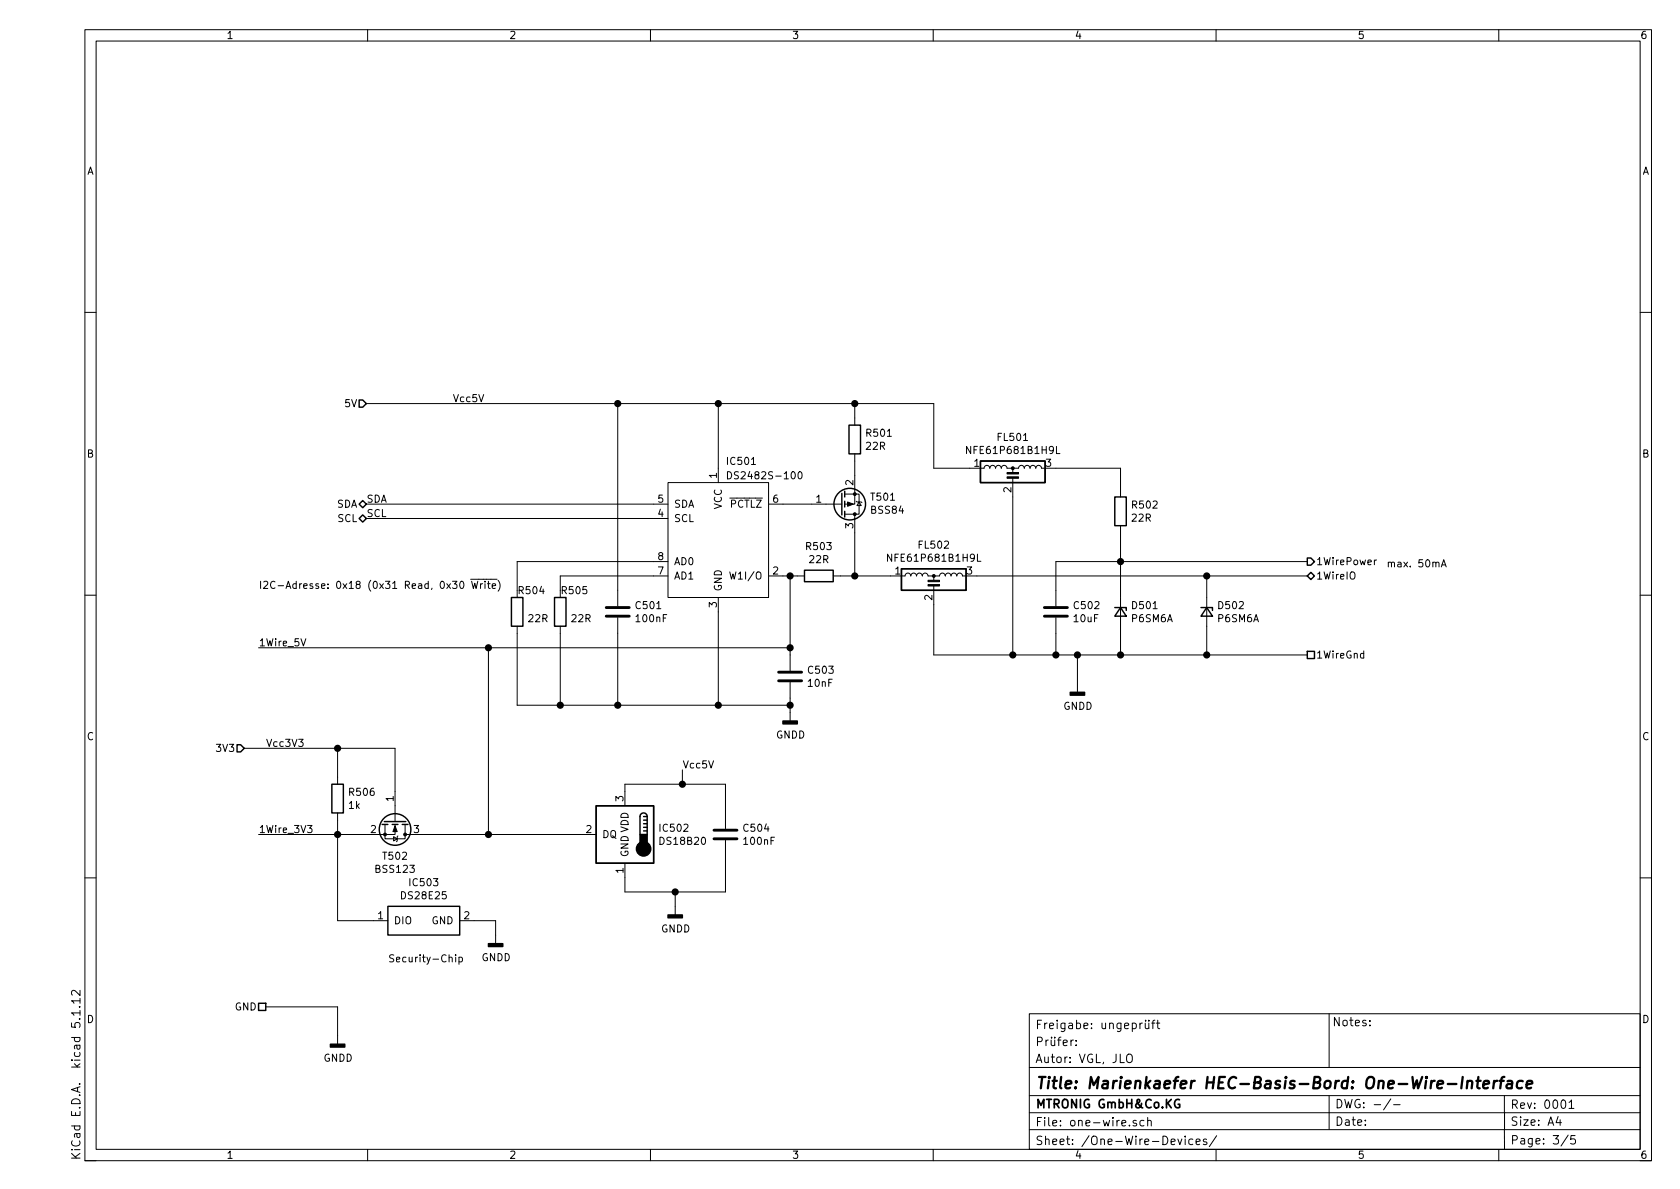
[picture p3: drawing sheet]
EESchema Schematic File Version 4
EELAYER 30 0
EELAYER END
$Descr A4 11693 8268
encoding utf-8
Sheet 3 5
Title "Marienkaefer HEC-Basis-Bord: One-Wire-Interface"
Date ""
Rev "0001"
Comp "MTRONIG GmbH&Co.KG"
Comment1 "Autor: VGL, JLO"
Comment2 "Prüfer: "
Comment3 "Freigabe: ungeprüft"
Comment4 "-/-"
$EndDescr
$Comp
L Device_MT:DS2482S-100 IC?
U 1 1
P 5000 3750
AR Path="/6037F603/60830202" Ref="IC?"  Part="1" 
AR Path="/6082A275/60830202" Ref="IC501"  Part="1" 
F 0 "IC501" H 5050 4300 50  0000 L CNN
F 1 "DS2482S-100" H 5050 4200 50  0000 L CNN
F 2 "Package_SO:SO-8_3.9x4.9mm_P1.27mm" H 5000 3750 50  0001 C CNN
F 3 "" H 5000 3750 50  0001 C CNN
	1    5000 3750
	1    0    0    -1  
$EndComp
$Comp
L Transistor_FET:BSS84 T?
U 1 1
P 5850 3500
AR Path="/6037F603/60830208" Ref="T?"  Part="1" 
AR Path="/6082A275/60830208" Ref="T501"  Part="1" 
F 0 "T501" H 6054 3454 50  0000 L CNN
F 1 "BSS84" H 6054 3545 50  0000 L CNN
F 2 "Package_TO_SOT_SMD:SOT-23" H 6050 3425 50  0001 L CIN
F 3 "http://assets.nexperia.com/documents/data-sheet/BSS84.pdf" H 5850 3500 50  0001 L CNN
	1    5850 3500
	1    0    0    1   
$EndComp
Wire Wire Line
	5650 3500 5450 3500
$Comp
L Device:R R?
U 1 1
P 5950 3050
AR Path="/6037F603/6083020F" Ref="R?"  Part="1" 
AR Path="/6082A275/6083020F" Ref="R501"  Part="1" 
F 0 "R501" H 6020 3096 50  0000 L CNN
F 1 "22R" H 6020 3005 50  0000 L CNN
F 2 "Resistor_SMD:R_0603_1608Metric" V 5880 3050 50  0001 C CNN
F 3 "~" H 5950 3050 50  0001 C CNN
	1    5950 3050
	1    0    0    -1  
$EndComp
Wire Wire Line
	5950 3200 5950 3300
$Comp
L Device:R R?
U 1 1
P 5700 4000
AR Path="/6037F603/60830216" Ref="R?"  Part="1" 
AR Path="/6082A275/60830216" Ref="R503"  Part="1" 
F 0 "R503" V 5493 4000 50  0000 C CNN
F 1 "22R" V 5584 4000 50  0000 C CNN
F 2 "Resistor_SMD:R_0603_1608Metric" V 5630 4000 50  0001 C CNN
F 3 "~" H 5700 4000 50  0001 C CNN
	1    5700 4000
	0    1    1    0   
$EndComp
Wire Wire Line
	5450 4000 5500 4000
Wire Wire Line
	5950 3700 5950 4000
Wire Wire Line
	5950 4000 5850 4000
Wire Wire Line
	5500 4000 5500 4500
Wire Wire Line
	5500 4500 3400 4500
Connection ~ 5500 4000
Wire Wire Line
	5500 4000 5550 4000
Text Label 1800 4500 0    50   ~ 0
1Wire_5V
$Comp
L Device:C C?
U 1 1
P 5500 4700
AR Path="/6037F603/60830224" Ref="C?"  Part="1" 
AR Path="/6082A275/60830224" Ref="C503"  Part="1" 
F 0 "C503" H 5615 4746 50  0000 L CNN
F 1 "10nF" H 5615 4655 50  0000 L CNN
F 2 "Capacitor_SMD:C_0603_1608Metric" H 5538 4550 50  0001 C CNN
F 3 "~" H 5500 4700 50  0001 C CNN
	1    5500 4700
	1    0    0    -1  
$EndComp
Wire Wire Line
	5500 4550 5500 4500
Connection ~ 5500 4500
$Comp
L power:GNDD #PWR?
U 1 1
P 5500 4950
AR Path="/6037F603/6083022C" Ref="#PWR?"  Part="1" 
AR Path="/6082A275/6083022C" Ref="#PWR0503"  Part="1" 
F 0 "#PWR0503" H 5500 4700 50  0001 C CNN
F 1 "GNDD" H 5504 4795 50  0000 C CNN
F 2 "" H 5500 4950 50  0001 C CNN
F 3 "" H 5500 4950 50  0001 C CNN
	1    5500 4950
	1    0    0    -1  
$EndComp
Wire Wire Line
	5500 4950 5500 4900
$Comp
L Device:Filter_EMI_LCL FL?
U 1 1
P 6500 4100
AR Path="/6037F603/60830233" Ref="FL?"  Part="1" 
AR Path="/6082A275/60830233" Ref="FL502"  Part="1" 
AR Path="/60830233" Ref="FL502"  Part="1" 
F 0 "FL502" H 6500 4417 50  0000 C CNN
F 1 "NFE61P681B1H9L" H 6500 4326 50  0000 C CNN
F 2 "Filter_MT:Murata_NFE61P" V 6500 4100 50  0001 C CNN
F 3 "http://www.murata.com/~/media/webrenewal/support/library/catalog/products/emc/emifil/c31e.ashx?la=en-gb" V 6500 4100 50  0001 C CNN
	1    6500 4100
	1    0    0    -1  
$EndComp
Wire Wire Line
	6200 4000 5950 4000
Connection ~ 5950 4000
$Comp
L power:GNDD #PWR?
U 1 1
P 7500 4750
AR Path="/6037F603/6083023B" Ref="#PWR?"  Part="1" 
AR Path="/6082A275/6083023B" Ref="#PWR0502"  Part="1" 
F 0 "#PWR0502" H 7500 4500 50  0001 C CNN
F 1 "GNDD" H 7504 4595 50  0000 C CNN
F 2 "" H 7500 4750 50  0001 C CNN
F 3 "" H 7500 4750 50  0001 C CNN
	1    7500 4750
	1    0    0    -1  
$EndComp
$Comp
L Device:Filter_EMI_LCL FL?
U 1 1
P 7050 3350
AR Path="/6037F603/60830241" Ref="FL?"  Part="1" 
AR Path="/6082A275/60830241" Ref="FL501"  Part="1" 
AR Path="/60830241" Ref="FL501"  Part="1" 
F 0 "FL501" H 7050 3667 50  0000 C CNN
F 1 "NFE61P681B1H9L" H 7050 3576 50  0000 C CNN
F 2 "Filter_MT:Murata_NFE61P" V 7050 3350 50  0001 C CNN
F 3 "http://www.murata.com/~/media/webrenewal/support/library/catalog/products/emc/emifil/c31e.ashx?la=en-gb" V 7050 3350 50  0001 C CNN
	1    7050 3350
	1    0    0    -1  
$EndComp
Wire Wire Line
	5950 2800 6500 2800
Wire Wire Line
	6500 2800 6500 3250
Wire Wire Line
	6500 3250 6750 3250
Connection ~ 5950 2800
Wire Wire Line
	5950 2800 5950 2900
$Comp
L Device:D_Zener_Small D?
U 1 1
P 7800 4250
AR Path="/6037F603/60830253" Ref="D?"  Part="1" 
AR Path="/6082A275/60830253" Ref="D501"  Part="1" 
F 0 "D501" V 7754 4320 50  0000 L CNN
F 1 "P6SM6A" V 7845 4320 50  0000 L CNN
F 2 "Diode_SMD:D_SMB" V 7800 4250 50  0001 C CNN
F 3 "~" V 7800 4250 50  0001 C CNN
	1    7800 4250
	0    1    1    0   
$EndComp
$Comp
L Device:D_Zener_Small D?
U 1 1
P 8400 4250
AR Path="/6037F603/60830259" Ref="D?"  Part="1" 
AR Path="/6082A275/60830259" Ref="D502"  Part="1" 
F 0 "D502" V 8354 4320 50  0000 L CNN
F 1 "P6SM6A" V 8445 4320 50  0000 L CNN
F 2 "Diode_SMD:D_SMB" V 8400 4250 50  0001 C CNN
F 3 "~" V 8400 4250 50  0001 C CNN
	1    8400 4250
	0    1    1    0   
$EndComp
Wire Wire Line
	6500 4200 6500 4550
Wire Wire Line
	6500 4550 7050 4550
Wire Wire Line
	7500 4550 7500 4750
Wire Wire Line
	7500 4550 7800 4550
Wire Wire Line
	7800 4550 7800 4350
Connection ~ 7500 4550
Wire Wire Line
	7800 4550 8400 4550
Wire Wire Line
	8400 4550 8400 4350
Connection ~ 7800 4550
Wire Wire Line
	7050 3450 7050 4550
Connection ~ 7050 4550
Wire Wire Line
	7050 4550 7350 4550
Wire Wire Line
	6800 4000 8400 4000
Text HLabel 9100 4000 2    50   BiDi ~ 0
1WireIO
Wire Wire Line
	8400 4150 8400 4000
Connection ~ 8400 4000
Wire Wire Line
	8400 4000 9100 4000
Wire Wire Line
	7350 3250 7800 3250
Wire Wire Line
	7800 3900 9100 3900
Text HLabel 9100 3900 2    50   Output ~ 0
1WirePower
Wire Wire Line
	7800 4150 7800 3900
$Comp
L Device:R R?
U 1 1
P 7800 3550
AR Path="/6037F603/60830274" Ref="R?"  Part="1" 
AR Path="/6082A275/60830274" Ref="R502"  Part="1" 
F 0 "R502" H 7870 3596 50  0000 L CNN
F 1 "22R" H 7870 3505 50  0000 L CNN
F 2 "Resistor_SMD:R_0603_1608Metric" V 7730 3550 50  0001 C CNN
F 3 "~" H 7800 3550 50  0001 C CNN
	1    7800 3550
	1    0    0    -1  
$EndComp
Wire Wire Line
	7800 3250 7800 3400
Wire Wire Line
	7800 3700 7800 3900
Connection ~ 7800 3900
$Comp
L Device:C C?
U 1 1
P 7350 4250
AR Path="/6037F603/6083027D" Ref="C?"  Part="1" 
AR Path="/6082A275/6083027D" Ref="C502"  Part="1" 
F 0 "C502" H 7465 4296 50  0000 L CNN
F 1 "10uF" H 7465 4205 50  0000 L CNN
F 2 "Capacitor_SMD:C_0805_2012Metric" H 7388 4100 50  0001 C CNN
F 3 "~" H 7350 4250 50  0001 C CNN
	1    7350 4250
	1    0    0    -1  
$EndComp
Wire Wire Line
	7350 4400 7350 4550
Connection ~ 7350 4550
Wire Wire Line
	7350 4550 7500 4550
Wire Wire Line
	7350 4100 7350 3900
Wire Wire Line
	7350 3900 7800 3900
Text Notes 9650 3950 0    50   ~ 0
max. 50mA
Wire Wire Line
	5500 4900 5000 4900
Wire Wire Line
	5000 4900 5000 4250
Connection ~ 5500 4900
Wire Wire Line
	5500 4900 5500 4850
$Comp
L Device:C C?
U 1 1
P 4300 4250
AR Path="/6037F603/6083028D" Ref="C?"  Part="1" 
AR Path="/6082A275/6083028D" Ref="C501"  Part="1" 
F 0 "C501" H 4415 4296 50  0000 L CNN
F 1 "100nF" H 4415 4205 50  0000 L CNN
F 2 "Capacitor_SMD:C_0603_1608Metric" H 4338 4100 50  0001 C CNN
F 3 "~" H 4300 4250 50  0001 C CNN
	1    4300 4250
	1    0    0    -1  
$EndComp
Wire Wire Line
	4300 4400 4300 4900
Wire Wire Line
	4300 4900 5000 4900
Connection ~ 5000 4900
Wire Wire Line
	5000 3250 5000 2800
Wire Wire Line
	5000 2800 4300 2800
Wire Wire Line
	4300 2800 4300 4100
Wire Wire Line
	5950 2800 5000 2800
Connection ~ 5000 2800
Wire Wire Line
	8400 4550 9100 4550
Connection ~ 8400 4550
Text HLabel 9100 4550 2    50   UnSpc ~ 0
1WireGnd
Wire Wire Line
	4550 3600 2550 3600
Wire Wire Line
	2550 3500 4550 3500
Text Label 2550 3500 0    50   ~ 0
SDA
Text Label 2550 3600 0    50   ~ 0
SCL
$Comp
L Device:R R?
U 1 1
P 3600 4250
AR Path="/6037F603/608302A2" Ref="R?"  Part="1" 
AR Path="/6082A275/608302A2" Ref="R504"  Part="1" 
F 0 "R504" H 3600 4400 50  0000 L CNN
F 1 "22R" H 3670 4205 50  0000 L CNN
F 2 "Resistor_SMD:R_0603_1608Metric" V 3530 4250 50  0001 C CNN
F 3 "~" H 3600 4250 50  0001 C CNN
	1    3600 4250
	1    0    0    -1  
$EndComp
$Comp
L Device:R R?
U 1 1
P 3900 4250
AR Path="/6037F603/608302A8" Ref="R?"  Part="1" 
AR Path="/6082A275/608302A8" Ref="R505"  Part="1" 
F 0 "R505" H 3900 4400 50  0000 L CNN
F 1 "22R" H 3970 4205 50  0000 L CNN
F 2 "Resistor_SMD:R_0603_1608Metric" V 3830 4250 50  0001 C CNN
F 3 "~" H 3900 4250 50  0001 C CNN
	1    3900 4250
	1    0    0    -1  
$EndComp
Wire Wire Line
	4550 3900 3600 3900
Wire Wire Line
	3600 3900 3600 4100
Wire Wire Line
	4550 4000 3900 4000
Wire Wire Line
	3900 4000 3900 4100
Wire Wire Line
	3900 4400 3900 4900
Wire Wire Line
	3900 4900 4300 4900
Connection ~ 4300 4900
Wire Wire Line
	3600 4400 3600 4900
Wire Wire Line
	3600 4900 3900 4900
Connection ~ 3900 4900
Text Notes 1800 4100 0    50   ~ 0
I2C-Adresse: 0x18 (0x31 Read, 0x30 ~Write~)
$Comp
L Sensor_Temperature:DS18B20 IC?
U 1 1
P 4350 5800
AR Path="/6037F603/608302B9" Ref="IC?"  Part="1" 
AR Path="/6082A275/608302B9" Ref="IC502"  Part="1" 
F 0 "IC502" H 4120 5846 50  0000 R CNN
F 1 "DS18B20" H 4120 5755 50  0000 R CNN
F 2 "Package_TO_SOT_THT:TO-92_Inline" H 3350 5550 50  0001 C CNN
F 3 "http://datasheets.maximintegrated.com/en/ds/DS18B20.pdf" H 4200 6050 50  0001 C CNN
	1    4350 5800
	-1   0    0    -1  
$EndComp
$Comp
L Device:C C?
U 1 1
P 5050 5800
AR Path="/6037F603/608302BF" Ref="C?"  Part="1" 
AR Path="/6082A275/608302BF" Ref="C504"  Part="1" 
F 0 "C504" H 5165 5846 50  0000 L CNN
F 1 "100nF" H 5165 5755 50  0000 L CNN
F 2 "Capacitor_SMD:C_0603_1608Metric" H 5088 5650 50  0001 C CNN
F 3 "~" H 5050 5800 50  0001 C CNN
	1    5050 5800
	1    0    0    -1  
$EndComp
$Comp
L power:GNDD #PWR?
U 1 1
P 4700 6300
AR Path="/6037F603/608302C5" Ref="#PWR?"  Part="1" 
AR Path="/6082A275/608302C5" Ref="#PWR0506"  Part="1" 
F 0 "#PWR0506" H 4700 6050 50  0001 C CNN
F 1 "GNDD" H 4704 6145 50  0000 C CNN
F 2 "" H 4700 6300 50  0001 C CNN
F 3 "" H 4700 6300 50  0001 C CNN
	1    4700 6300
	1    0    0    -1  
$EndComp
Wire Wire Line
	4350 5500 4350 5450
Wire Wire Line
	4350 5450 4750 5450
Wire Wire Line
	4750 5450 4750 5350
Wire Wire Line
	4750 5450 5050 5450
Wire Wire Line
	5050 5450 5050 5650
Connection ~ 4750 5450
Wire Wire Line
	4350 6100 4350 6200
Wire Wire Line
	4350 6200 4700 6200
Wire Wire Line
	4700 6200 4700 6300
Wire Wire Line
	4700 6200 5050 6200
Wire Wire Line
	5050 6200 5050 5950
Connection ~ 4700 6200
Wire Wire Line
	4050 5800 3400 5800
Wire Wire Line
	3400 5800 3400 4500
Connection ~ 3400 4500
Wire Wire Line
	3400 4500 1800 4500
$Comp
L Transistor_FET:BSS123 Q?
U 1 1
P 2750 5700
AR Path="/6037F603/608302E1" Ref="Q?"  Part="1" 
AR Path="/6082A275/608302E1" Ref="T502"  Part="1" 
F 0 "T502" V 2999 5700 50  0000 C CNN
F 1 "BSS123" V 3090 5700 50  0000 C CNN
F 2 "Package_TO_SOT_SMD:SOT-23" H 2950 5625 50  0001 L CIN
F 3 "http://www.diodes.com/assets/Datasheets/ds30366.pdf" H 2750 5700 50  0001 L CNN
	1    2750 5700
	0    1    1    0   
$EndComp
Wire Wire Line
	2950 5800 3400 5800
Connection ~ 3400 5800
Wire Wire Line
	2550 5800 2350 5800
Text Label 1800 5800 0    50   ~ 0
1Wire_3V3
$Comp
L Device_MT:DS28E25 IC?
U 1 1
P 2700 6500
AR Path="/6037F603/608302F2" Ref="IC?"  Part="1" 
AR Path="/6082A275/608302F2" Ref="IC503"  Part="1" 
F 0 "IC503" H 2950 6867 50  0000 C CNN
F 1 "DS28E25" H 2950 6776 50  0000 C CNN
F 2 "Package_TO_SOT_THT:TO-92-2" H 2700 6500 50  0001 C CNN
F 3 "" H 2700 6500 50  0001 C CNN
	1    2700 6500
	1    0    0    -1  
$EndComp
Wire Wire Line
	2600 6400 2350 6400
Wire Wire Line
	2350 6400 2350 5800
Connection ~ 2350 5800
Wire Wire Line
	2350 5800 1800 5800
$Comp
L power:GNDD #PWR?
U 1 1
P 3450 6500
AR Path="/6037F603/608302FC" Ref="#PWR?"  Part="1" 
AR Path="/6082A275/608302FC" Ref="#PWR0507"  Part="1" 
F 0 "#PWR0507" H 3450 6250 50  0001 C CNN
F 1 "GNDD" H 3454 6345 50  0000 C CNN
F 2 "" H 3450 6500 50  0001 C CNN
F 3 "" H 3450 6500 50  0001 C CNN
	1    3450 6500
	1    0    0    -1  
$EndComp
Wire Wire Line
	3300 6400 3450 6400
Wire Wire Line
	3450 6400 3450 6500
$Comp
L Device:R R?
U 1 1
P 2350 5550
AR Path="/6037F603/60830304" Ref="R?"  Part="1" 
AR Path="/6082A275/60830304" Ref="R506"  Part="1" 
F 0 "R506" H 2420 5596 50  0000 L CNN
F 1 "1k" H 2420 5505 50  0000 L CNN
F 2 "Resistor_SMD:R_0603_1608Metric" V 2280 5550 50  0001 C CNN
F 3 "~" H 2350 5550 50  0001 C CNN
	1    2350 5550
	1    0    0    -1  
$EndComp
Wire Wire Line
	2750 5200 2350 5200
Wire Wire Line
	2350 5200 2350 5400
Wire Wire Line
	2750 5200 2750 5500
Wire Wire Line
	2350 5700 2350 5800
Text Notes 2700 6700 0    50   ~ 0
Security-Chip
Text HLabel 2550 3500 0    50   BiDi ~ 0
SDA
Text HLabel 2550 3600 0    50   BiDi ~ 0
SCL
$Comp
L power:GNDD #PWR?
U 1 1
P 2350 7200
AR Path="/6037F603/608ADCC8" Ref="#PWR?"  Part="1" 
AR Path="/6082A275/608ADCC8" Ref="#PWR0508"  Part="1" 
F 0 "#PWR0508" H 2350 6950 50  0001 C CNN
F 1 "GNDD" H 2354 7045 50  0000 C CNN
F 2 "" H 2350 7200 50  0001 C CNN
F 3 "" H 2350 7200 50  0001 C CNN
	1    2350 7200
	1    0    0    -1  
$EndComp
Text HLabel 1850 7000 0    50   UnSpc ~ 0
GND
Wire Wire Line
	1850 7000 2350 7000
Wire Wire Line
	2350 7000 2350 7200
Text HLabel 2550 2800 0    50   Input ~ 0
5V
Wire Wire Line
	2550 2800 4300 2800
Connection ~ 4300 2800
Text HLabel 1700 5200 0    50   Input ~ 0
3V3
Wire Wire Line
	1700 5200 2350 5200
Connection ~ 2350 5200
Text Label 3150 2800 0    50   ~ 0
Vcc5V
Text Label 1850 5200 0    50   ~ 0
Vcc3V3
Text Label 4750 5350 0    50   ~ 0
Vcc5V
$EndSCHEMATC
